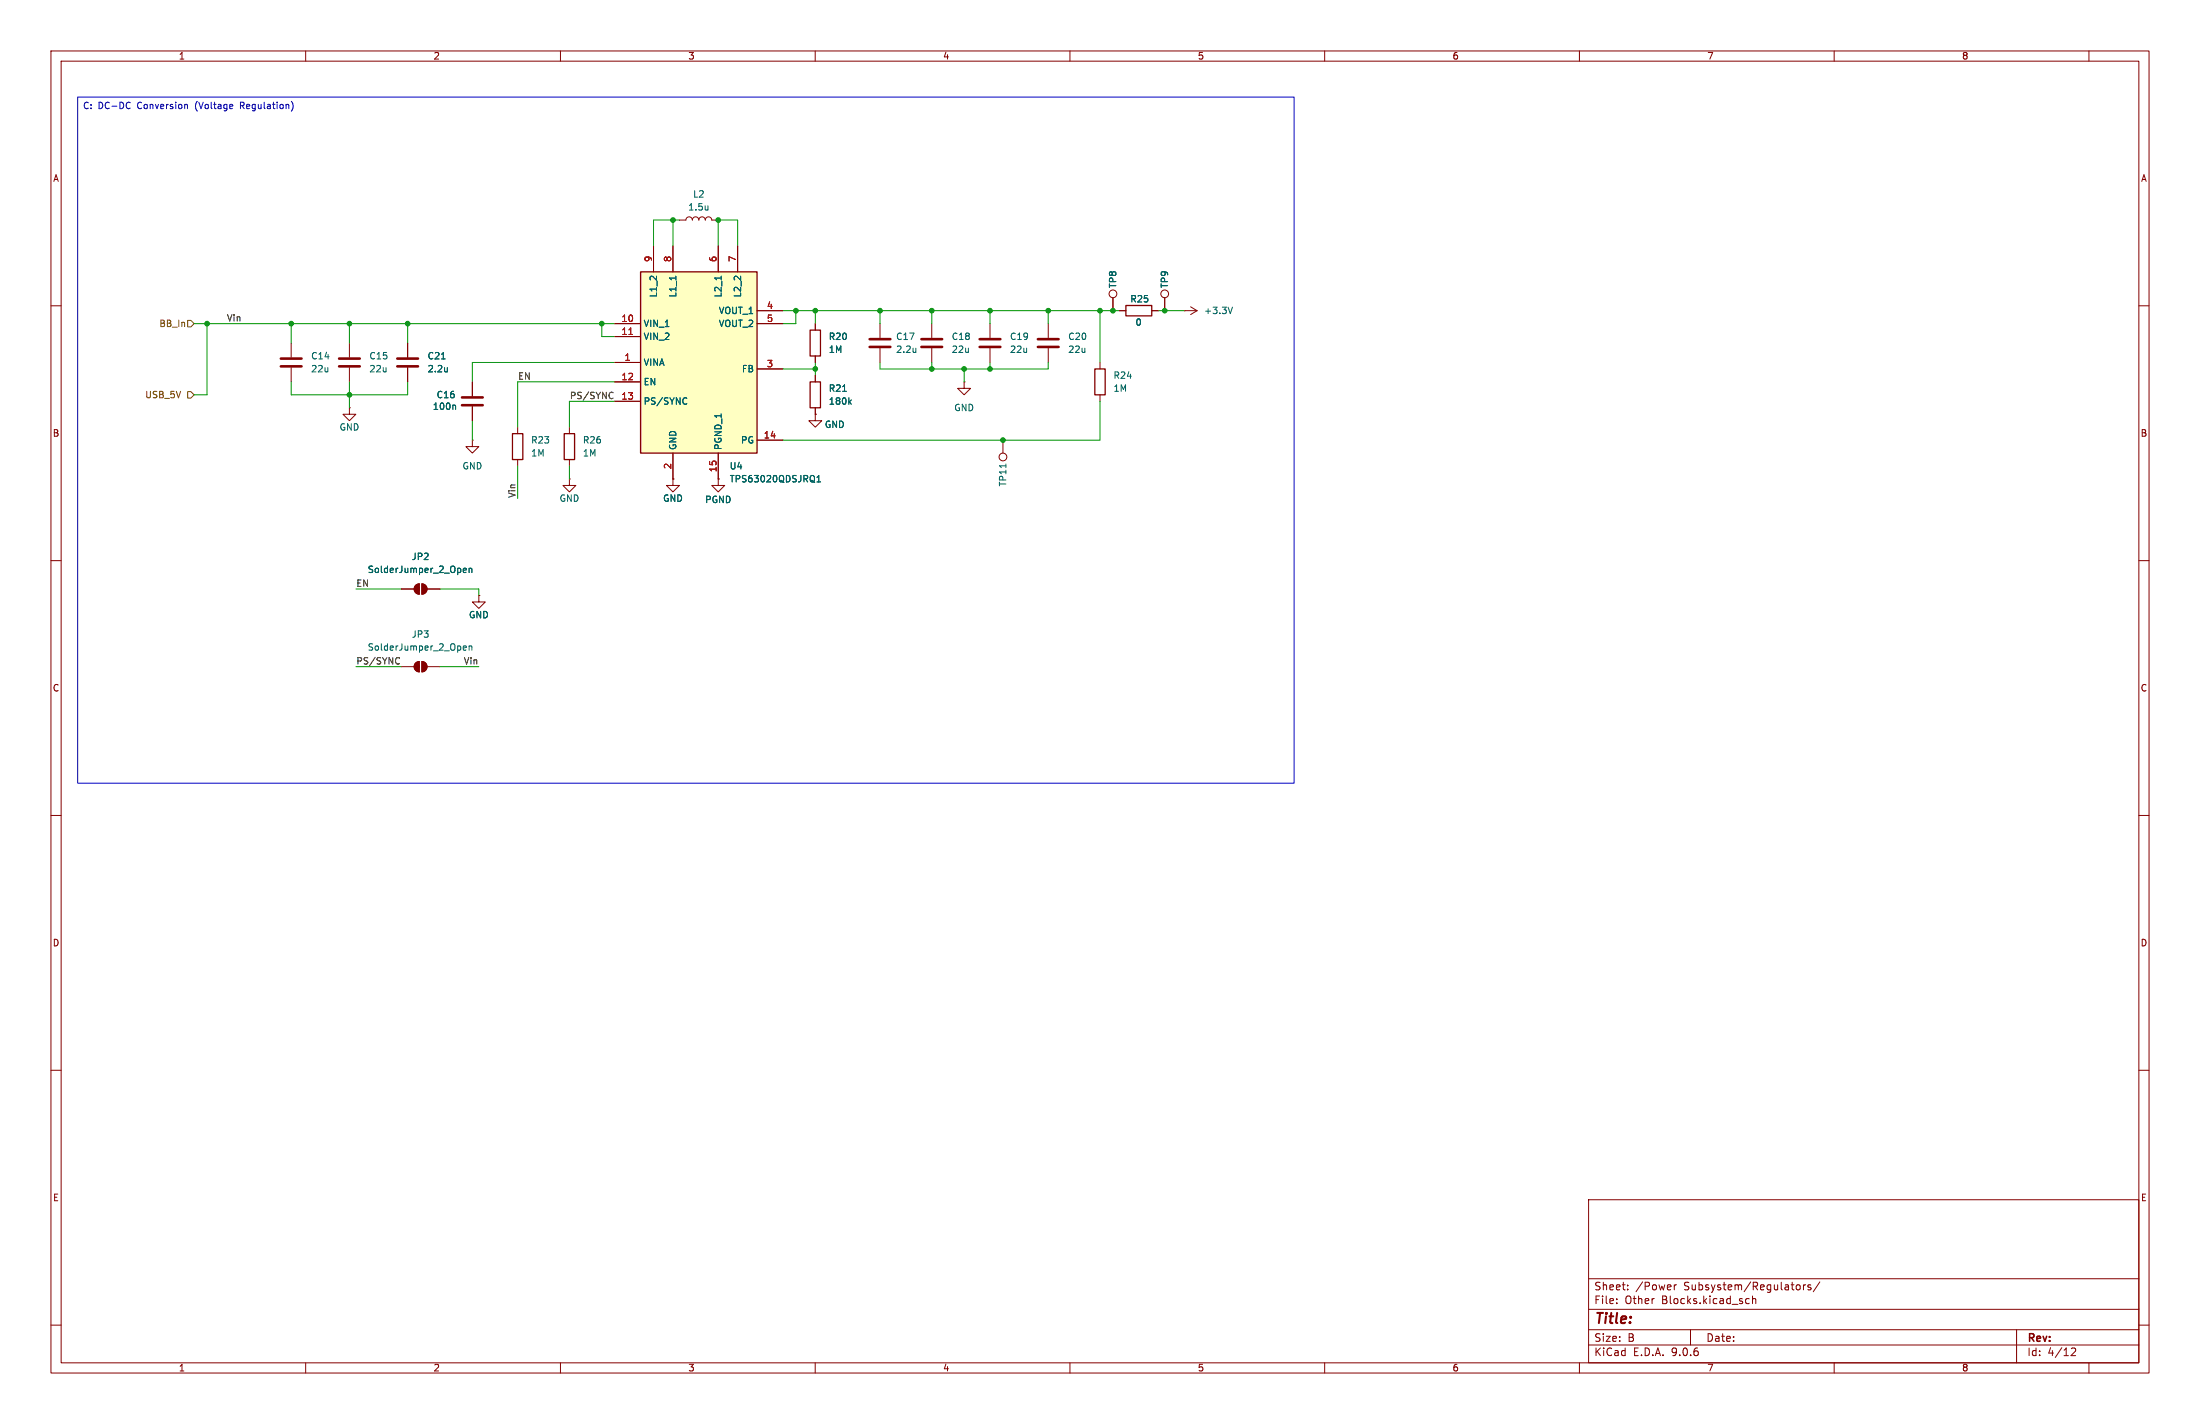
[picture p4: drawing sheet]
<svg xmlns="http://www.w3.org/2000/svg" width="432mm" height="279mm" viewBox="0 0 432 279" stroke-linecap="round" stroke-linejoin="round" font-family="sans-serif">
<g fill="none" stroke="#840000" stroke-width=".2">
<path d="M10 10h411.8v259.4h-411.8zM12 12h407.8v255.4h-407.8zM60 10v2M110 10v2M160 10v2M210 10v2M260 10v2M310 10v2M360 10v2M410 10v2M133.3 43.2l1.3-.1a.63 .63 0 0 1 .7-.6 .63 .63 0 0 1 .6 .7v-.1a.63 .63 0 0 1 .6-.6 .63 .63 0 0 1 .7 .7v-.1a.63 .63 0 0 1 .6-.6 .63 .63 0 0 1 .6 .7v-.1a.63 .63 0 0 1 .7-.6 .63 .63 0 0 1 .6 .7h1.3M10 60h2"/>
<path d="M172.7 63.5v2.8M172.7 68.3v2.8M182.9 63.5v2.8M182.9 68.3v2.8M419.8 60h2M92.7 86.4v1.2h1.3l-1.3 1.3-1.3-1.3h1.3M92.7 86.4h.1M101.6 83.8v1.3M101.6 90.2v1.2M111.8 83.8v1.3M111.8 90.2v1.2M132.1 94v1.3h1.2l-1.2 1.2-1.3-1.2h1.3"/>
<path d="M132.1 94h.1M141 94v1.3h1.2l-1.2 1.2-1.3-1.2h1.3M141 94h.1M10 110h2M419.8 110h2M10 160h2M419.8 160h2M10 210h2M419.8 210h2M311.8 235.4h108v32h-108zM10 260h2M311.8 256.9h108"/>
<path d="M311.8 250.9h108M317.3 255.6v.2M317.3 254.9v.1M319.5 252.9v.2M319.5 252.2v.1M328.6 252.1v1M329 252.1l-.2 .1-.2 .2M342.8 255.7h.5M342.8 254.9h.5M344 254.9l.2-.1 .3 .1 .1 .9M344 254.3v1.5M352.8 252.1l.4 .1 .1 .2v.5l-.5 .2"/>
<path d="M354 252.1v1M354.4 252.1l-.3 .1-.1 .2M355.4 252.2l-.4-.1-.2 .2 .1 .2 .5 .2v.3h-.6M357.2 251.5l-1.3 1.9M419.8 260h2M60 267.4v2M110 267.4v2M160 267.4v2M210 267.4v2M260 267.4v2M310 267.4v2M311.8 263.9h108"/>
<path d="M311.8 260.9h108M331.8 260.9v3M360 267.4v2M395.8 260.9v6.5M406.5 264.6l.6-.1 .2 .1 .1 .3-.9 1.1h.9M410 267.4v2"/>
</g>
<path d="M170.7 66.5h4.1M170.7 68.1h4.1M180.8 66.5h4.1M180.8 68.1h4.1" fill="none" stroke="#840000" stroke-width=".51"/>
<path d="M138.9 40.4v.8M138.9 41.1v.1M179.7 68.3v.9M179.7 69v.1" fill="none" stroke="#006464" stroke-width=".2"/>
<path d="M100.6 85.1h2v5.1h-2zM110.7 85.1h2.1v5.1h-2.1z" fill="none" stroke="#840000" stroke-width=".25"/>
<path d="M125.7 53.3h22.9v35.6h-22.9z" fill="#ffffc2"/>
<path d="M125.7 53.3h22.9v35.6h-22.9zM221 59.9h5.1v2.1h-5.1zM159 74.9h2v5.1h-2zM159 64.8h2v5.1h-2zM214.9 72.4h2v5.1h-2z" fill="none" stroke="#840000" stroke-width=".25"/>
<g fill="none" stroke="#840000" stroke-width=".2">
<path d="M128.3 48.3v5M132.1 48.3v5M141 48.3v5M144.8 48.3v5M218.4 58.4v2.6M228.6 58.4v2.6M57.1 67.3v2.8M57.1 72.1v2.8M68.6 67.3v2.8M68.6 72.1v2.8M80 67.3v2.8M80 72.1v2.8"/>
<path d="M92.7 74.9v2.8M92.7 79.8v2.8M120.6 63.5h5.1M120.6 66h5.1M120.6 71.1h5.1M120.6 74.9h5.1M120.6 78.7h5.1M148.6 63.5h5.1M148.6 61h5.1M148.6 72.4h5.1M160 63.5v1.3M160 69.9v1.2"/>
<path d="M160 73.7v1.2M189.2 74.9v1.3h1.3l-1.3 1.3-1.2-1.3h1.2M189.2 74.9h.1M194.3 63.5v2.8M194.3 68.3v2.8M205.7 63.5v2.8M205.7 68.3v2.8M215.9 71.1v1.3M215.9 77.5v1.2M219.7 61h1.3M226.1 61h1.2M232.4 61h.1"/>
<path d="M232.4 61h2.5M233.7 60.2l1.2 .8M234.9 61l-1.2 .7M68.6 80v1.3h1.2l-1.2 1.3-1.3-1.3h1.3M68.6 80h.1M111.8 94v1.3h1.2l-1.2 1.2-1.3-1.2h1.3M111.8 94h.1M132.1 94h.1M132.1 88.9v5.1M141 94h.1M141 88.9v5.1M148.6 86.4h5.1"/>
<path d="M160 81.3v1.3h1.3l-1.3 1.2-1.3-1.2h1.3M160 81.3h.1M160 80v1.3M196.8 86.4v2.5M78.7 115.6h2.6M81.6 114.9l.7-.3v2a1.02 1.02 0 0 1-.9-.6 1.02 1.02 0 0 1 .2-1.1zM82.8 114.6a1.02 1.02 0 0 1 1 1 1.02 1.02 0 0 1-1 1zM83.8 115.6h2.6M94 116.8v1.3h1.2l-1.2 1.3-1.3-1.3h1.3M94 116.8h.1M78.7 130.8h2.6M81.6 130.1l.7-.3v2a1.02 1.02 0 0 1-.9-.6 1.02 1.02 0 0 1 .2-1.1z"/>
<path d="M82.8 129.8a1.02 1.02 0 0 1 1 1 1.02 1.02 0 0 1-1 1zM83.8 130.8h2.6"/>
<circle cx="218.4" cy="57.7" r=".76"/>
<circle cx="228.6" cy="57.7" r=".76"/>
<circle cx="196.8" cy="89.7" r=".76"/>
</g>
<path d="M123.4 65.6h.8" fill="none" stroke="#a90000" stroke-width=".2"/>
<g fill="none" stroke="#006464" stroke-width=".2">
<path d="M132.7 54.2v.7M141.5 54.2v.7M86.7 70.4h.7M87.8 72.1v.9M87.8 72.8l-.1 .1M89.2 79.5l.2 .2v.6M134.4 78l.4 .2M134.8 79.2l-.4 .1M165.4 76.8h.7M166.7 78.8l.4 .5M167.1 78.5l-.5 .5M241.9 60.3l-.4 1.2"/>
<path d="M160.3 94.6h.8M160.3 93.7l.4-.4v1.3M197.4 91v.8M90.9 111.9l.6-.1v-.2l-.4-.1-.2 .2 .1 .6h.5M92.1 111.6h.5v.7M92.1 111.5v.8M90.9 127.2l.6-.2v-.2l-.4-.1-.2 .2 .1 .6h.5M92.1 126.7v.9M92.1 126.9l.5-.1v.8"/>
</g>
<path d="M55.1 70.4h4.1M55.1 71.9h4.1M66.5 70.4h4.1M66.5 71.9h4.1M78 70.4h4M78 71.9h4M90.7 78h4M90.7 79.5h4M192.3 66.5h4M192.3 68.1h4M203.7 66.5h4.1M203.7 68.1h4.1" fill="none" stroke="#840000" stroke-width=".51"/>
<g fill="#840000" stroke="#840000" stroke-width=".2">
<path d="M81.6 114.9l.7-.3v2a1.02 1.02 0 0 1-.9-.6 1.02 1.02 0 0 1 .2-1.1z"/>
<path d="M82.8 114.6a1.02 1.02 0 0 1 1 1 1.02 1.02 0 0 1-1 1z"/>
<path d="M81.6 130.1l.7-.3v2a1.02 1.02 0 0 1-.9-.6 1.02 1.02 0 0 1 .2-1.1z"/>
<path d="M82.8 129.8a1.02 1.02 0 0 1 1 1 1.02 1.02 0 0 1-1 1z"/>
</g>
<path d="M36.8 76.8h.7l.6 .7-.6 .6h-.7zM36.8 62.9h.7l.6 .6-.6 .6h-.7z" fill="none" stroke="#725600" stroke-width=".2"/>
<path d="M120 77l.3 .1M120.3 78.1l-.3 .1M78.1 129l.3 .1M78.4 130.2l-.3 .1" fill="none" stroke="#0f0f0f" stroke-width=".2"/>
<g fill="none" stroke="#009600" stroke-width=".2">
<path d="M132.1 43.2v5.1M133.3 43.2h-5v5.1M141 48.3v-5.1h3.8v5.1M38.1 63.5h82.5M40.6 63.5v14h-2.5M57.1 63.5v3.8M57.1 74.9v2.6h22.9v-2.6M68.6 63.5v3.8M68.6 74.9v5.1M80 63.5v3.8M118.1 63.5v2.5h2.5M120.6 74.9h-19v8.9"/>
<path d="M120.6 78.7h-8.8v5.1M120.6 71.1h-27.9v3.8M153.7 72.4h6.3M153.7 61h66M156.2 61v2.5h-2.5M160 61v2.5M160 71.1v2.6M172.7 71.1v1.3h33v-1.3M172.7 61v2.5M182.9 61v2.5M182.9 71.1v1.3M189.2 72.4v2.5"/>
<path d="M194.3 61v2.5M194.3 71.1v1.3M205.7 61v2.5M215.9 78.7v7.7h-62.2M215.9 61v10.1M227.3 61h5.1M92.7 82.6v3.8M101.6 91.4v6.4M111.8 91.4v2.6M69.8 115.6h8.9M86.4 115.6h7.6v1.2M69.8 130.8h8.9"/>
<path d="M86.4 130.8h7.6"/>
</g>
<path d="M15.2 19.1h238.8v134.6h-238.8zM57.2 19.9a1.46 1.46 0 0 1 0 1.9M25.3 20.1l.2 .1M25.5 21.2l-.2 .1M36.4 20.5l.4 .2v.6" fill="none" stroke="#0000c2" stroke-width=".2"/>
<g fill="#009600" stroke="#009600" stroke-width=".2">
<circle cx="182.9" cy="72.4" r=".46"/>
<circle cx="194.3" cy="61" r=".46"/>
<circle cx="182.9" cy="61" r=".46"/>
<circle cx="132.1" cy="43.2" r=".46"/>
<circle cx="141" cy="43.2" r=".46"/>
<circle cx="205.7" cy="61" r=".46"/>
<circle cx="228.6" cy="61" r=".46"/>
<circle cx="218.4" cy="61" r=".46"/>
<circle cx="215.9" cy="61" r=".46"/>
<circle cx="196.8" cy="86.4" r=".46"/>
<circle cx="189.2" cy="72.4" r=".46"/>
<circle cx="194.3" cy="72.4" r=".46"/>
<circle cx="172.7" cy="61" r=".46"/>
<circle cx="160" cy="72.4" r=".46"/>
<circle cx="156.2" cy="61" r=".46"/>
<circle cx="160" cy="61" r=".46"/>
<circle cx="40.6" cy="63.5" r=".46"/>
<circle cx="57.1" cy="63.5" r=".46"/>
<circle cx="68.6" cy="63.5" r=".46"/>
<circle cx="68.6" cy="77.5" r=".46"/>
<circle cx="80" cy="63.5" r=".46"/>
<circle cx="118.1" cy="63.5" r=".46"/>
</g>
<text font-size="2.8" fill="#840000" x="312.8" y="260.3">Title:</text>
<g font-size="2.1" fill="#840000">
<text x="312.8" y="256.1">File:</text>
<text x="312.8" y="253.4">Sheet:</text>
<text x="318.9" y="256.1">Other</text>
<text x="321" y="253.4">/Power</text>
<text x="326.2" y="256.1">Blocks.kicad_sch</text>
<text x="330.5" y="253.4">Subsystem/Regulators/</text>
<text x="312.8" y="263.5">Size:</text>
<text x="319.5" y="263.5">B</text>
<text x="334.8" y="263.5">Date:</text>
<text x="397.8" y="263.7">Rev:</text>
<text x="312.8" y="266.3">KiCad</text>
<text x="320.5" y="266.3">E.D.A.</text>
<text x="328.1" y="266.3">9.0.6</text>
<text x="397.8" y="266.3">Id:</text>
<text x="401.9" y="266.3">4/12</text>
</g>
<g font-size="1.8" fill="#840000">
<text x="35" y="11.9">1</text>
<text x="85" y="11.9">2</text>
<text x="135" y="11.9">3</text>
<text x="185" y="11.9">4</text>
<text x="235" y="11.9">5</text>
<text x="285" y="11.9">6</text>
<text x="335" y="11.9">7</text>
<text x="385" y="11.9">8</text>
<text x="10.3" y="35.9">A</text>
<text x="420.1" y="35.9">A</text>
<text x="10.3" y="85.9">B</text>
<text x="420.1" y="85.9">B</text>
<text x="10.3" y="135.9">C</text>
<text x="420.1" y="135.9">C</text>
<text x="10.3" y="185.9">D</text>
<text x="420.1" y="185.9">D</text>
<text x="10.3" y="235.9">E</text>
<text x="420.1" y="235.9">E</text>
<text x="35" y="269.3">1</text>
<text x="85" y="269.3">2</text>
<text x="135" y="269.3">3</text>
<text x="185" y="269.3">4</text>
<text x="235" y="269.3">5</text>
<text x="285" y="269.3">6</text>
<text x="335" y="269.3">7</text>
<text x="385" y="269.3">8</text>
</g>
<g font-size="1.8" fill="#0000c2">
<text x="16.2" y="21.7">C:</text>
<text x="19.2" y="21.7">DC-DC</text>
<text x="27.1" y="21.7">Conversion</text>
<text x="38.6" y="21.7">(Voltage</text>
<text x="47.6" y="21.7">Regulation)</text>
</g>
<g font-size="1.8" fill="#006464">
<text x="135" y="41.5">1.5u</text>
<text x="135.9" y="39">L2</text>
<text x="129.1" y="58.5" transform="rotate(-90 129.1 58.5)">L1_2</text>
<text x="132.9" y="58.5" transform="rotate(-90 132.9 58.5)">L1_1</text>
<text x="141.8" y="58.5" transform="rotate(-90 141.8 58.5)">L2_1</text>
<text x="145.6" y="58.5" transform="rotate(-90 145.6 58.5)">L2_2</text>
<text x="219.3" y="56.6" transform="rotate(-90 219.3 56.6)">TP8</text>
<text x="221.8" y="59.5">R25</text>
<text x="229.5" y="56.6" transform="rotate(-90 229.5 56.6)">TP9</text>
<text x="126.2" y="64.4">VIN_1</text>
<text x="141" y="61.8">VOUT_1</text>
<text x="141" y="64.4">VOUT_2</text>
<text x="222.8" y="64.1">0</text>
<text x="236.2" y="61.8">+3.3V</text>
<text x="61" y="70.7">C14</text>
<text x="72.4" y="70.7">C15</text>
<text x="83.8" y="70.7">C21</text>
<text x="126.2" y="66.9">VIN_2</text>
<text x="126.2" y="72">VINA</text>
<text x="162.6" y="69.4">1M</text>
<text x="162.6" y="66.9">R20</text>
<text x="175.8" y="66.9">C17</text>
<text x="175.8" y="69.4">2.2u</text>
<text x="186.7" y="66.9">C18</text>
<text x="186.7" y="69.4">22u</text>
<text x="198.1" y="66.9">C19</text>
<text x="198.1" y="69.4">22u</text>
<text x="209.6" y="66.9">C20</text>
<text x="209.6" y="69.4">22u</text>
<text x="61" y="73.3">22u</text>
<text x="72.4" y="73.3">22u</text>
<text x="83.8" y="73.3">2.2u</text>
<text x="126.2" y="75.8">EN</text>
<text x="145.5" y="73.3">FB</text>
<text x="162.6" y="77.1">R21</text>
<text x="218.4" y="77.1">1M</text>
<text x="218.4" y="74.5">R24</text>
<text x="84.8" y="80.6">100n</text>
<text x="85.6" y="78.3">C16</text>
<text x="126.2" y="79.6">PS/SYNC</text>
<text x="162.6" y="79.6">180k</text>
<text x="187.2" y="80.9">GND</text>
<text x="66.5" y="84.7">GND</text>
<text x="104.1" y="89.8">1M</text>
<text x="104.1" y="87.2">R23</text>
<text x="114.3" y="89.8">1M</text>
<text x="114.3" y="87.2">R26</text>
<text x="132.9" y="88.4" transform="rotate(-90 132.9 88.4)">GND</text>
<text x="141.8" y="88.4" transform="rotate(-90 141.8 88.4)">PGND_1</text>
<text x="145.3" y="87.2">PG</text>
<text x="161.8" y="84.2">GND</text>
<text x="90.7" y="92.3">GND</text>
<text x="143.1" y="92.3">U4</text>
<text x="143.1" y="94.8">TPS63020QDSJRQ1</text>
<text x="197.7" y="95.5" transform="rotate(-90 197.7 95.5)">TP11</text>
<text x="109.7" y="98.7">GND</text>
<text x="130" y="98.7">GND</text>
<text x="138.3" y="98.9">PGND</text>
<text x="72.1" y="112.6">SolderJumper_2_Open</text>
<text x="80.7" y="110.1">JP2</text>
<text x="80.7" y="125.3">JP3</text>
<text x="91.9" y="121.5">GND</text>
<text x="72.1" y="127.9">SolderJumper_2_Open</text>
</g>
<g font-size="1.8" fill="#a90000">
<text x="128" y="51.5" transform="rotate(-90 128 51.5)">9</text>
<text x="131.8" y="51.5" transform="rotate(-90 131.8 51.5)">8</text>
<text x="140.7" y="51.5" transform="rotate(-90 140.7 51.5)">6</text>
<text x="144.5" y="51.5" transform="rotate(-90 144.5 51.5)">7</text>
<text x="121.9" y="63.2">10</text>
<text x="121.9" y="65.8">11</text>
<text x="150.4" y="60.7">4</text>
<text x="150.4" y="63.2">5</text>
<text x="122.5" y="70.9">1</text>
<text x="121.9" y="74.7">12</text>
<text x="150.4" y="72.1">3</text>
<text x="121.9" y="78.5">13</text>
<text x="149.8" y="86.1">14</text>
<text x="131.8" y="92.1" transform="rotate(-90 131.8 92.1)">2</text>
<text x="140.7" y="92.8" transform="rotate(-90 140.7 92.8)">15</text>
</g>
<g font-size="1.8" fill="#725600">
<text x="31.2" y="64.4">BB_In</text>
<text x="28.4" y="78.3">USB_5V</text>
</g>
<g font-size="1.8" fill="#0f0f0f">
<text x="44.4" y="63.2">Vin</text>
<text x="101.6" y="74.6">EN</text>
<text x="111.8" y="78.4">PS/SYNC</text>
<text x="101.3" y="97.8" transform="rotate(-90 101.3 97.8)">Vin</text>
<text x="69.8" y="115.2">EN</text>
<text x="69.8" y="130.5">PS/SYNC</text>
<text x="90.9" y="130.5">Vin</text>
</g>
</svg>
